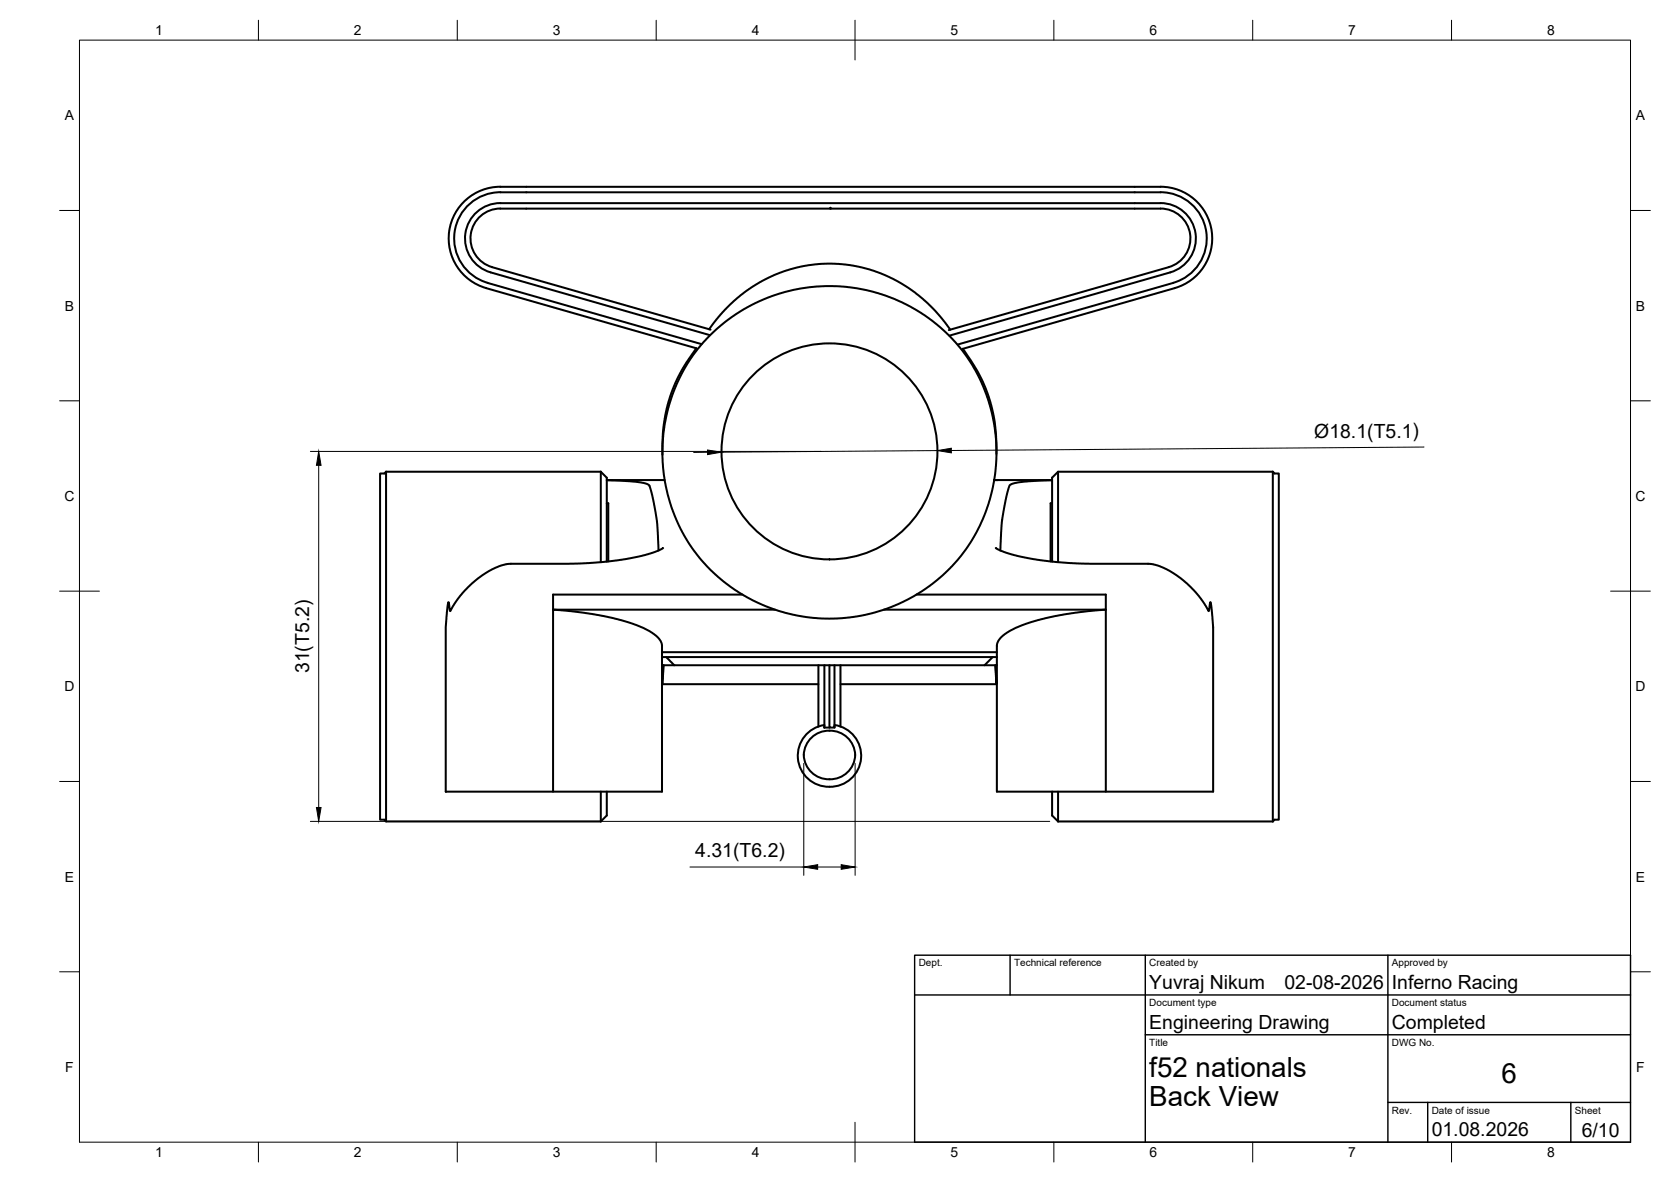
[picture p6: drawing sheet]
<svg xmlns="http://www.w3.org/2000/svg" width="297mm" height="210mm" viewBox="0 0 297 210" stroke-linecap="round" stroke-linejoin="round" font-family="sans-serif">
<!-- layer: Visible -->
<g fill="none" stroke="#000" stroke-width=".36">
<path d="M86.7 50.3l38 10.8M86.7 50.2a8.2 8.2 0 0 1-5.9-9 8.2 8.2 0 0 1 8.1-7l117.4-.1a8.2 8.2 0 0 1 8.1 7.1 8.2 8.2 0 0 1-5.9 9l-38.3 11M126 58.5l2.1-2.6 2.2-2.3 2.3-1.9 2.9-1.8 3.1-1.4 3.2-1 3.2-.5 2.8-.2 3.3 .3 3.4 .8 3.1 1.1 2.3 1.2 2.6 1.7 2.5 2.1 2.2 2.3 1.7 2.3M126.2 59.5l-39-11.1a6.3 6.3 0 0 1-4.5-6.9 6.3 6.3 0 0 1 6.2-5.4h117.4a6.3 6.3 0 0 1 6.2 5.4 6.3 6.3 0 0 1-4.5 6.9l-39.2 11.2M126.3 58.6l-38.8-11.1a5.3 5.3 0 0 1-3.8-5.9 5.3 5.3 0 0 1 5.2-4.5h58.6l.1-.2 .1 .2h58.6a5.3 5.3 0 0 1 5.2 4.5 5.3 5.3 0 0 1-3.8 5.9l-39.1 11.1M123.8 61.9l-1.8 2.5-1.1 1.9-.9 1.7-.9 2.4-.6 2.2-.5 2.7-.2 1.9-.1 3.6M123.8 61.9l-37.4-10.7a9.2 9.2 0 0 1-6.6-10.1 9.2 9.2 0 0 1 9.1-7.9h117.4a9.2 9.2 0 0 1 9.1 7.9 9.2 9.2 0 0 1-6.6 10.1l-37.7 10.8M125.8 60l3-2.8 2.1-1.4 1.9-1.2 3.7-1.7 4.6-1.4 4.1-.6h4.7l4 .6 4.3 1.3 3.7 1.7 1.9 1.1 2 1.5 3.5 3.1 2.5 3.1 2 3.4 1.8 4.1 .7 2.8 .4 1.9 .4 4.1v1.9l-.3 3-.9 4.2-.7 2.3-1 2.3-1.7 3.1-2.3 3.1-3.1 3.1-3.2 2.4-1.5 1-2.8 1.3-4.1 1.5-2.2 .5-2.3 .4-3.6 .2-4.6-.3-4.5-1.1-4-1.6-3.7-2.1-3.2-2.5a29.8 29.8 0 0 1-1.6-42.3zM171.1 62l2.7 4.2 .9 1.6 1 2.7 .6 2.1 .5 2.3 .2 2.4 .1 3.3M68.6 83.8v62.1M68.6 83.8l-.3 .3h-.7v61.5h.7l.3 .3h38.2M68.6 83.8h38.2"/>
<path d="M106.8 83.8v16.1M106.8 83.8l1 1.1v14.9M107.8 85.3l5.3 .3 1.6 .3 .7 .3 .7 2.7 .7 3.6 .2 5.3M107.8 89.4h.3v10.3M107.8 85.3h10.3M117.9 97.4l-1.5 .7-2.3 .7-3 .6-3.8 .4-4.7 .3-11.9 .1-.9 .1-1.1 .3-1.8 .9-1.9 1.2-1.1 1-2.1 2.1-1.8 2.8-.3-1.6-.5 4.4v29.3h38.5v-26l-.3-.8-.8-.9-1.5-1-2-.9-2.7-.9-5.2-1.1-6.9-.8v32.4M177 97.4l1.4 .7 2.4 .7 3 .6 3.7 .4 4.7 .3 11.9 .1 .9 .1 1.2 .3 1.8 .9 1.8 1.2 1.2 1 2 2.1 1.8 2.8 .4-1.6 .4 4.4v29.3h-38.4v-26l.2-.8 .8-.9 1.5-1 2-.9 2.7-.9 5.2-1.1 6.9-.8h-39.4M177.4 85.3h-.7h10.3M187 85.3l-5.2 .3-1.6 .3-.8 .3-.6 2.3-.7 4.1-.3 5.2M187 89.4h-.3v10.3M188.1 83.8v16.1M226.2 83.8l.3 .3h.8v61.5h-.8l-.3 .3"/>
<path d="M226.2 83.8v62.1M226.2 83.8h-38.1l-1.1 1.1v14.9M117.7 118.2h59.5M117.7 116.7h59.5M117.7 115.9h59.5M117.9 118.2l-.2 3.4h27.8M118 118.2l-.3 3.1M118.4 116.7l1.4 1.5M132 105.6h-33.7v2.7h39.5M145.5 118.2v10.9M146.5 118.2v11.1M147.4 118.2v11.1h.9v-11.1"/>
<path d="M149.4 118.2v10.9M162.9 105.6h33.6v35.1M176.4 116.7l-1.4 1.5M176.9 118.2l.2 3.1-.1-3.1M117.7 121.4h.1M144 131.3a4.5 4.5 0 0 1 5.3-1.1 4.5 4.5 0 0 1 2.6 4.7 4.5 4.5 0 0 1-5.2 3.5 4.5 4.5 0 0 1-3.7-5.1l.2-.7zM147.4 129.3h-.9v-.5a5.6 5.6 0 0 0-4.4 7.2 5.6 5.6 0 0 0 7.8 3.3 5.5 5.5 0 0 0 3.1-5.8 5.5 5.5 0 0 0-4.7-4.7v.5M177.1 121.3v.3h-27.7M177.1 121.4h.1M106.8 140.7v5.2M107.8 140.7v4.2l-1 1M187 140.7v4.2l1.1 1"/>
<path d="M188.1 140.7v5.2M188.1 145.9h38.1"/>
<circle cx="147.4" cy="80.2" r="19.2"/>
</g>
<!-- layer: BORDER -->
<g fill="none" stroke="#000" stroke-width=".18">
<path d="M14.1 7.1h275.7v195.8h-275.7zM45.9 3.6v3.5M81.3 3.6v3.5M116.6 3.6v3.5M152 3.6v7.1M187.3 3.6v3.5M222.7 3.6v3.5M258 3.6v3.5M10.6 37.4h3.5M289.8 37.4h3.5M10.6 71.2h3.5M289.8 71.2h3.5"/>
<path d="M10.6 105h7.1M286.3 105h7M10.6 138.8h3.5M289.8 138.8h3.5M10.6 172.7h3.5M289.8 172.7h3.5M152 199.4v7.1M45.9 202.9v3.6M81.3 202.9v3.6M116.6 202.9v3.6M187.3 202.9v3.6M222.7 202.9v3.6"/>
<path d="M258 202.9v3.6"/>
</g>
<!-- layer: TITLEBLOCK -->
<path d="M162.6 169.7h127.2v33.2h-127.2zM162.6 176.8h127.2M179.5 169.7v7.1M203.6 169.7v33.2M246.7 169.7v33.2M203.6 183.8h86.2M246.7 195.9h43.1M253.8 195.9v7M279.2 195.9v7" fill="none" stroke="#000" stroke-width=".25"/>
<!-- layer: FD_Dimensions -->
<path d="M253.1 79.4l-84 .6M55.2 80.2h90.7M56.6 82.7v60.8M125.8 80.4h-2.5M166.6 80.1l-38.4 .2M142.9 135.6v19.9M152 135.6v19.9M55.2 145.9h131.4M122.6 154h20.3M145.3 154h4.2" fill="none" stroke="#000" stroke-width=".18"/>
<path d="M125.8 79.9l2.4 .4-2.4 .5zM166.6 80.1l2.5-.5v.9zM56.6 80.2l.5 2.5h-.9zM56.2 143.5h.9l-.5 2.4zM142.9 154l2.4-.4v.8zM149.5 153.6l2.5 .4-2.5 .4z" fill="#000" stroke="#000" stroke-width=".18"/>
<g font-size="4.9">
<text x="204.3" y="191.3">f52 nationals</text>
<text x="204.3" y="196.6">Back View</text>
<text x="266.9" y="192.5">6</text>
</g>
<g font-size="3.5">
<text x="233.6" y="77.9">Ø18.1(T5.1)</text>
<text x="54.9" y="119.6" transform="rotate(-90 54.9 119.6)">31(T5.2)</text>
<text x="123.6" y="152.3">4.31(T6.2)</text>
<text x="204.3" y="175.7">Yuvraj Nikum</text>
<text x="228.3" y="175.7">02-08-2026</text>
<text x="247.4" y="175.7">Inferno Racing</text>
<text x="204.3" y="182.8">Engineering Drawing</text>
<text x="247.4" y="182.8">Completed</text>
<text x="254.5" y="201.9">01.08.2026</text>
<text x="281.1" y="202">6/10</text>
</g>
<g font-size="2.5">
<text x="27.6" y="6.2">1</text>
<text x="62.9" y="6.2">2</text>
<text x="98.3" y="6.2">3</text>
<text x="133.6" y="6.2">4</text>
<text x="169" y="6.2">5</text>
<text x="204.3" y="6.2">6</text>
<text x="239.6" y="6.2">7</text>
<text x="275" y="6.2">8</text>
<text x="11.5" y="21.4">A</text>
<text x="290.7" y="21.4">A</text>
<text x="11.5" y="55.2">B</text>
<text x="290.7" y="55.2">B</text>
<text x="11.5" y="89">C</text>
<text x="290.7" y="89">C</text>
<text x="11.5" y="122.8">D</text>
<text x="290.7" y="122.8">D</text>
<text x="11.5" y="156.6">E</text>
<text x="290.7" y="156.6">E</text>
<text x="11.6" y="190.4">F</text>
<text x="290.8" y="190.4">F</text>
<text x="27.6" y="205.6">1</text>
<text x="62.9" y="205.6">2</text>
<text x="98.3" y="205.6">3</text>
<text x="133.6" y="205.6">4</text>
<text x="169" y="205.5">5</text>
<text x="204.3" y="205.6">6</text>
<text x="239.6" y="205.6">7</text>
<text x="275" y="205.6">8</text>
</g>
<g font-size="1.8">
<text x="163.3" y="171.7">Dept.</text>
<text x="180.2" y="171.7">Technical reference</text>
<text x="204.3" y="171.7">Created by</text>
<text x="247.4" y="171.7">Approved by</text>
<text x="204.3" y="178.7">Document type</text>
<text x="247.4" y="178.7">Document status</text>
<text x="204.3" y="185.8">Title</text>
<text x="247.4" y="185.8">DWG No.</text>
<text x="247.4" y="197.8">Rev.</text>
<text x="254.5" y="197.8">Date of issue</text>
<text x="279.9" y="197.8">Sheet</text>
</g>
</svg>
